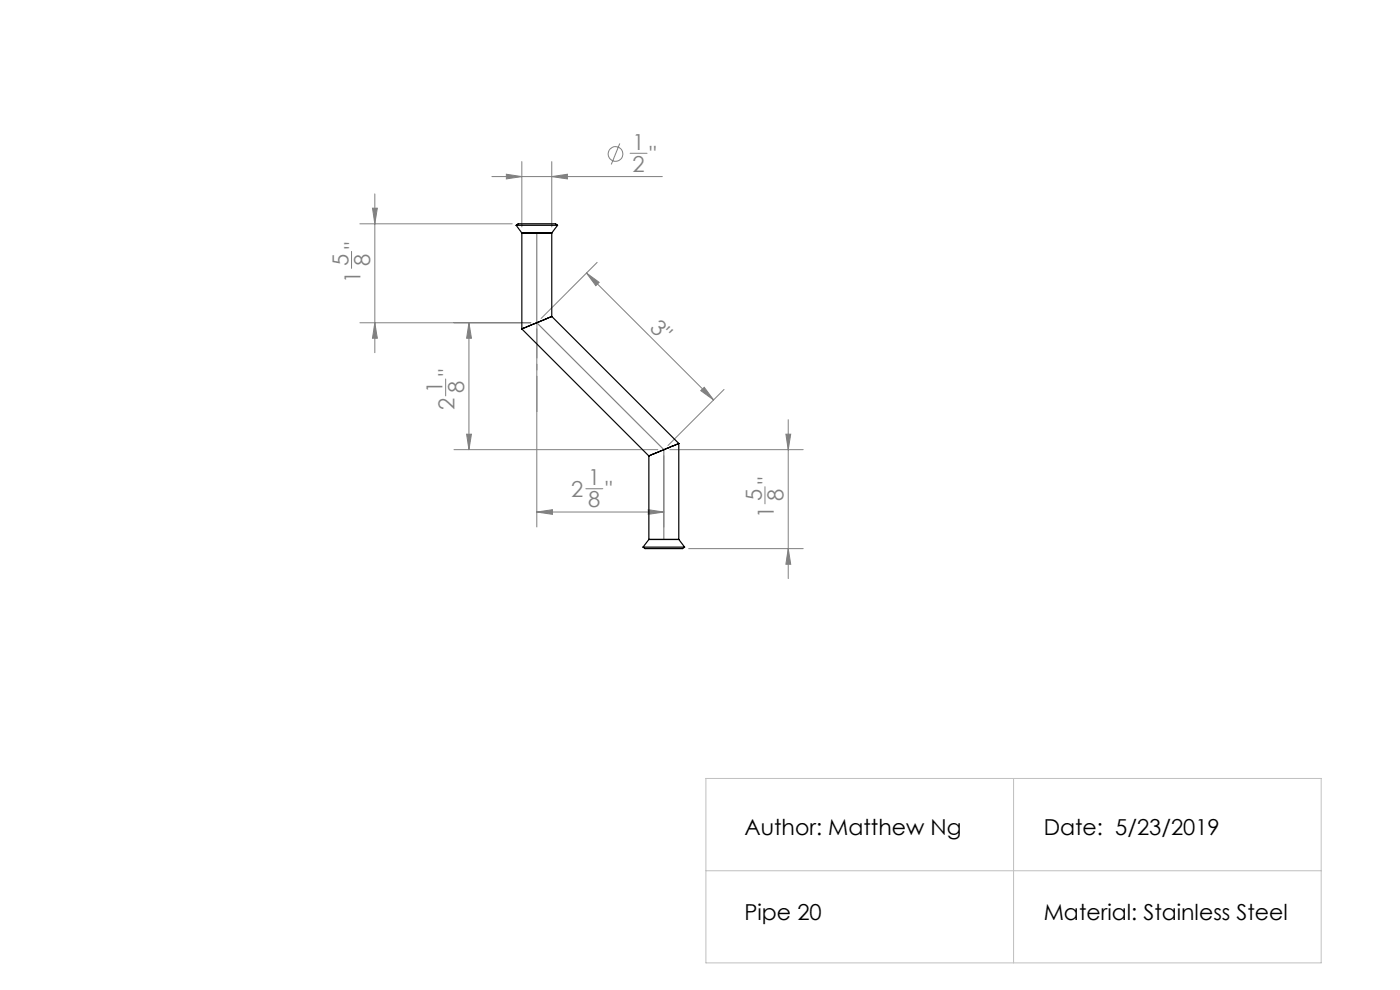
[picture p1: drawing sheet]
<svg xmlns="http://www.w3.org/2000/svg" width="297mm" height="210mm" viewBox="0 0 297 210" stroke-linecap="round" stroke-linejoin="round" font-family="sans-serif">
<g fill="none" stroke="#808080" stroke-width=".21">
<path d="M104.4 37.5h36.1M107.4 37l3.3 .5-3.3 .5zM110.7 34.3v13.8M117.1 37.5l3.3-.5v1zM117.1 34.3v13.8M131.5 30.4l-1.8 4.5M133.7 32.5h3.6M74.6 53.3v3.6M76.3 47.5h32.4M79 44.2h1l-.5 3.3zM79.5 41.1v33.7M124.4 57.9l27 26.9"/>
<path d="M124.4 57.9l2.7 2-.7 .7zM126.7 55.7l-11.9 11.8M76.3 68.5h36.3M79.5 68.5l.5 3.2h-1zM99.5 68.5l.5 3.2h-1zM99.5 68.5v26.9M113.9 69.7v42.1M94.5 80.4v3.6M96.3 95.4h43.3M99 92.1h1l-.5 3.3zM140.8 96.7v15.1M142.1 95.4h28.3"/>
<path d="M148.7 82.9l.7-.7 2 2.6zM153.6 82.6l-11.9 11.9M166.7 92.1h1l-.5 3.3zM167.2 89v33.7M113.9 108.6h26.9M113.9 108.6l3.3-.5v1zM124.3 103.7h3.6M137.5 108.1l3.3 .5-3.3 .5zM146.1 116.4h24.3M162.3 103.2v3.7M167.2 116.4l.5 3.3h-1z"/>
<circle cx="130.6" cy="32.7" r="1.56"/>
</g>
<path d="M149.8 165.1h130.5v39.1h-130.5zM215 165.1v39.1M149.8 184.7h130.5" fill="none" stroke="#c0c0c0" stroke-width=".21"/>
<path d="M113.9 49.4v19.1l26.9 26.9v19" fill="none" stroke="#808080" stroke-width=".25"/>
<path d="M113.9 68.4v18.9" fill="none" stroke="#808080" stroke-width=".21" stroke-dasharray="15.2 1.3 1.3 1.3" stroke-dashoffset="7.7"/>
<g fill="#808080">
<path d="M113.9 108.6l3.3-.5v1zM137.5 108.1l3.3 .5-3.3 .5z"/>
<path d="M107.4 37l3.3 .5-3.3 .5zM117.1 37.5l3.3-.5v1z"/>
<path d="M79 44.2h1l-.5 3.3zM79.5 68.5l.5 3.2h-1zM166.7 92.1h1l-.5 3.3zM167.2 116.4l.5 3.3h-1zM99.5 68.5l.5 3.2h-1zM99 92.1h1l-.5 3.3z"/>
<path d="M124.4 57.9l2.7 2-.7 .7zM148.7 82.9l.7-.7 2 2.6z"/>
</g>
<g fill="none" stroke="#000" stroke-width=".25">
<path d="M109.5 47.8h8.8M109.5 47.8l.4-.3h6.7a1.97 1.97 0 0 1 1.7 .3M109.5 47.8l1.2 1.6M110.7 49.4h6.4M110.7 49.4v20.4M117.1 49.4v17.7M118.3 47.8l-1.2 1.6M110.7 69.8l27 26.9M117.1 67.1l-6.4 2.7M117.1 67.1l26.9 27M137.7 96.7v17.7M144 94.1l-6.3 2.6"/>
<path d="M144 94.1v20.3M136.4 116.1h8.8M136.4 116.1a2.42 2.42 0 0 0 2.1 .3h5a2.01 2.01 0 0 0 1.7-.3M137.7 114.4h6.3M137.7 114.4l-1.3 1.7M144 114.4l1.2 1.7"/>
</g>
<g font-size="4.7" fill="#808080">
<text x="134.2" y="31.8">1</text>
<text x="137.8" y="34.4">&quot;</text>
<text x="134.2" y="36.4">2</text>
<text x="76.5" y="52.8" transform="rotate(-90 76.5 52.8)">&quot;</text>
<text x="73.9" y="56.4" transform="rotate(-90 73.9 56.4)">5</text>
<text x="78.5" y="56.4" transform="rotate(-90 78.5 56.4)">8</text>
<text x="76.5" y="60" transform="rotate(-90 76.5 60)">1</text>
<text x="137.7" y="69.7" transform="rotate(45 137.7 69.7)">3&quot;</text>
<text x="93.9" y="83.5" transform="rotate(-90 93.9 83.5)">1</text>
<text x="96.4" y="79.9" transform="rotate(-90 96.4 79.9)">&quot;</text>
<text x="98.5" y="83.5" transform="rotate(-90 98.5 83.5)">8</text>
<text x="96.4" y="87.1" transform="rotate(-90 96.4 87.1)">2</text>
<text x="121.2" y="105.5">2</text>
<text x="124.8" y="103">1</text>
<text x="124.8" y="107.6">8</text>
<text x="128.4" y="105.5">&quot;</text>
<text x="161.6" y="106.3" transform="rotate(-90 161.6 106.3)">5</text>
<text x="164.2" y="102.7" transform="rotate(-90 164.2 102.7)">&quot;</text>
<text x="166.2" y="106.3" transform="rotate(-90 166.2 106.3)">8</text>
<text x="164.2" y="110" transform="rotate(-90 164.2 110)">1</text>
</g>
<g font-size="4.7">
<text x="157.9" y="177.1">Author: Matthew Ng</text>
<text x="221.4" y="177.1">Date: 5/23/2019</text>
<text x="157.9" y="195.2">Pipe 20</text>
<text x="221.4" y="195.2">Material: Stainless Steel</text>
</g>
</svg>
